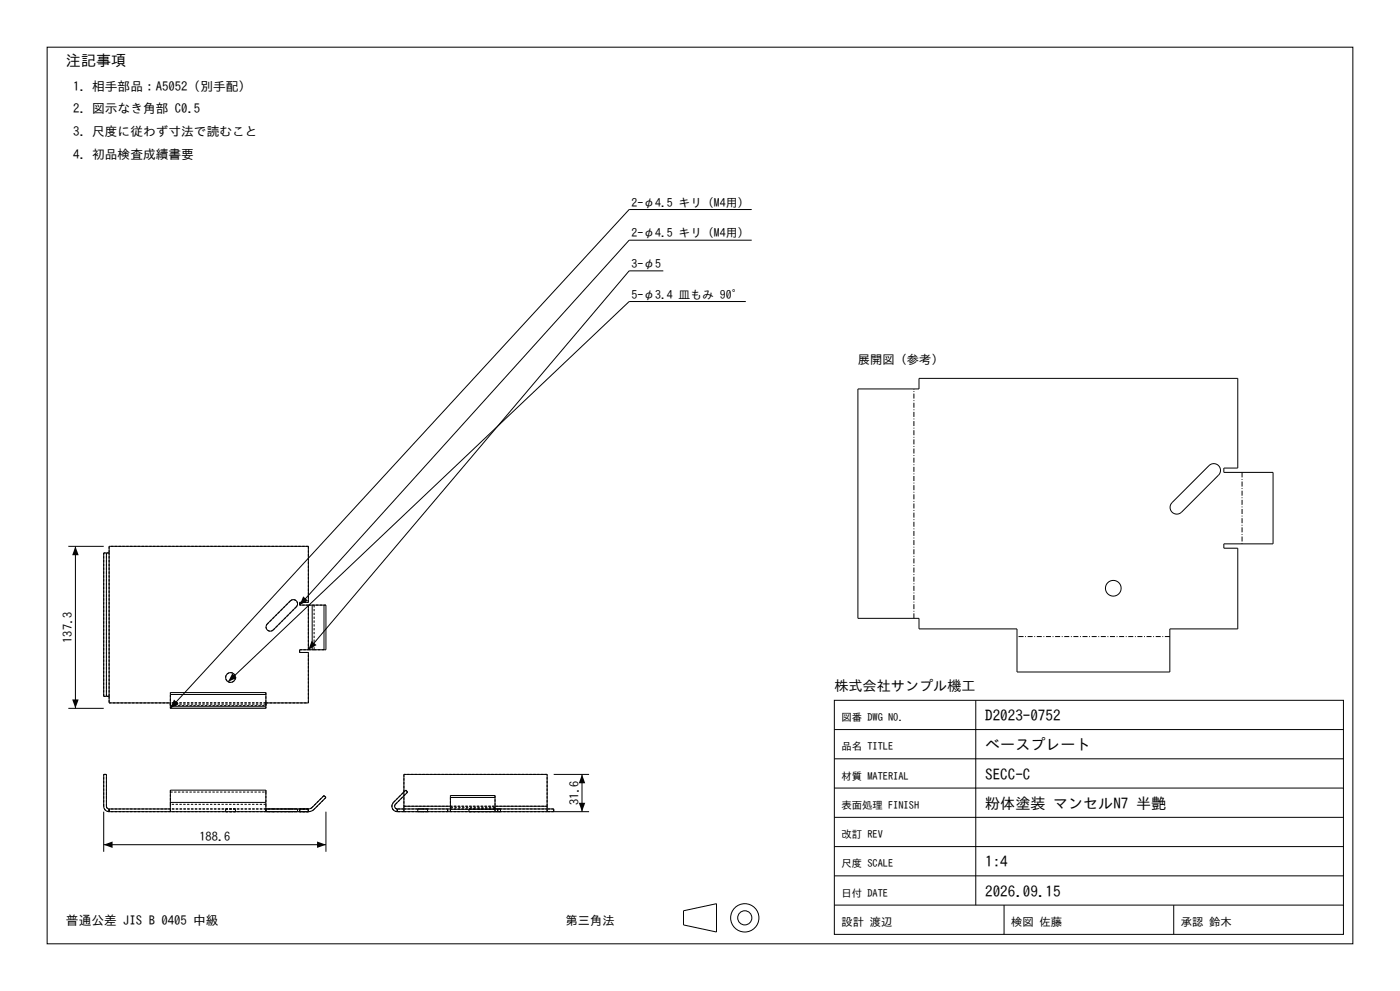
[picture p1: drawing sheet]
<svg xmlns="http://www.w3.org/2000/svg" width="420mm" height="297mm" viewBox="0 0 420 297" stroke-linecap="round" stroke-linejoin="round" font-family="sans-serif">
<g fill="none" stroke="#000" stroke-width=".3">
<path d="M14.1 14.1h391.8v268.8h-391.8zM225.5 62.8h-36.8l-137.6 149.5M225.5 72h-36.8l-98.8 109.3M199 81.2h-10.3l-96.2 113.5M223.7 90.4h-35l-120.3 113.9M257.4 116.6h18.3v-3.2h95.6v26.9h-4.1v1.3h14.7v21.4h-14.7v1.3h4.1v24.2h-20.3v12.9h-45.9v-12.9h-29.4v-3.2h-18.3zM362.7 139.5a2.02 2.02 0 0 1 2.9 0 2.02 2.02 0 0 1 0 2.9l-11.1 11.1a2.02 2.02 0 0 1-2.9 0 2.02 2.02 0 0 1 0-2.9zM20.5 163.7h10.6M22.6 163.7v48.6M31.9 165.7h.8M31.9 165.7h-.8v43h.8M31.9 165.7v43"/>
<path d="M87.1 180.1a1.26 1.26 0 0 1 1.8 0 1.26 1.26 0 0 1 0 1.8l-6.9 6.9a1.26 1.26 0 0 1-1.8 0 1.26 1.26 0 0 1 0-1.8zM89.9 181.3v-.8h2.6v-16.8h-59.8v47h18.4M89.9 181.3h2.6M92.5 181.3h1.2M92.5 194.7h1.2M92.5 181.3v13.4M92.5 194.7h-2.6v.8h2.6v15.2h-12.7M93.7 181.3h4.1v13.4h-4.1M93.7 181.3v13.4M97.2 181.3v13.4M20.5 212.3h10.6M31.9 208.7h.8"/>
<path d="M51.1 211.8v.5h28.7v-.5M51.1 211.8v-4.2h28.7v4.2M51.1 211.8h28.7M51.1 208.1h28.7M250.3 209.9h152.7v70.1h-152.7zM250.3 218.6h152.7M292.7 209.9v61.4M121.2 237.4v-5.3h42.9v9.5M121.2 238.5v3.1M135.1 239h13.4M166.1 232.1h10.6M174.6 232.1v11.2"/>
<path d="M250.3 236.2h152.7M250.3 227.4h152.7M31.1 243.3v12M31.1 253.2h66.7M32.7 242.4a.81 .81 0 0 1-.8-.8v-9.5h-.8l.1 10 .4 .7 1.1 .5M32.7 243.3h59.8M32.7 242.4h18.4M32.7 242.4v.9M51.1 240.5v2.8M51.1 240.5h28.7M51.1 240.5v-3.7h28.7v3.7M79.8 240.5v2.8"/>
<path d="M79.8 242.4h12.7M92.5 242.4l1.2-.4 3.5-3.6 .6 .6-3.9 3.8-1.4 .5M92.5 242.4v.9M97.8 243.3v12M119.2 242.4a.81 .81 0 0 1-.8-.5 .81 .81 0 0 1 .2-.8l3.7-3.7-.6-.6-3.7 3.7a1.63 1.63 0 0 0-.3 1.8 1.63 1.63 0 0 0 1.5 1M119.2 243.3h57.5M119.2 242.4h15.9M119.2 242.4v.9M121.2 241.6v.8M121.2 241.6h13.9M134.3 242.4v.9M135.1 242.5v.8"/>
<path d="M135.1 242.5v-4.1h13.4v4.1M135.1 242.5h13.4M148.5 242.5v.8M148.5 242.4h17.6v.9M148.5 241.6h15.6M149.3 242.4v.9M164.1 241.6v.8M250.3 253.7h152.7M250.3 245h152.7M205.1 273l9.8-2.2v8.5l-9.8-2.1zM250.3 271.3h152.7M250.3 262.5h152.7"/>
<path d="M301.2 271.3v8.7M352.1 271.3v8.7"/>
<circle cx="334" cy="176.3" r="2.35"/>
<circle cx="69.2" cy="203" r="1.47"/>
<circle cx="223.4" cy="275.1" r="4.2"/>
<circle cx="223.4" cy="275.1" r="2.12"/>
</g>
<g fill="none" stroke="#000" stroke-width=".3" stroke-dasharray=".7 .4" stroke-linecap="butt">
<path d="M32.7 163.7v2M32.7 165.7h-1.6M92.5 163.7h-59.8M82 188.8a1.26 1.26 0 0 1-1.8 0 1.26 1.26 0 0 1 0-1.8M82 188.8l6.9-6.9M87.1 180.1l-6.9 6.9M87.1 180.1a1.26 1.26 0 0 1 1.8 0 1.26 1.26 0 0 1 0 1.8M89.9 180.5h2.6M89.9 181.3v-.8M89.9 195.5v-.8M89.9 194.7h2.6M92.5 180.5v-16.8"/>
<path d="M92.5 195.5h-2.6M92.5 181.3h-2.6M92.5 194.7v-13.4M92.5 181.3h1.7M92.5 194.7h1.7M94.2 194.7h3.6M94.2 181.3v13.4M97.8 181.3h-3.6M31.1 208.7v-43M31.9 208.7v-43M32.7 208.7v-43M32.7 208.7v2"/>
<path d="M32.7 210.7h18.4M32.7 208.7h-1.6M51.1 210.7v1.6M51.1 211.2v.3M51.1 211.5v-.8M51.1 211.2v-3.6M51.1 211.5h28.7M70.6 203a1.47 1.47 0 0 1-2 1.4 1.47 1.47 0 0 1-.4-2.5 1.47 1.47 0 0 1 2.4 .7v.4M79.8 210.7h-28.7M79.8 210.7h12.7M79.8 210.7v1.6M79.8 211.2h-28.7"/>
<path d="M79.8 211.2v.3M79.8 211.5v-.8M79.8 207.6v3.6M92.5 210.7v-15.2M31.1 232.1h.8M51.1 236.8v.6M51.1 237.4h28.7M79.8 236.8v.6M79.8 237.4v3.7M97.2 238.4l-3.5 3.6M97.8 239l-.6-.6M97.8 239l-3.6 3.5"/>
<path d="M121.2 232.1v9.5M121.2 237.4v1.1M121.7 236.8l.6 .6M148.5 238.4v3.6M164.1 232.1h-42.9M31.1 241.6v-9.5M31.9 241.6a.81 .81 0 0 0 .8 .8M31.9 241.6v-9.5M32.7 242.4v.9M32.7 243.3v-.9M32.7 243.3l-1.1-.5-.5-1.2M51.1 242.4v.9"/>
<path d="M51.1 241.1v1.3M51.1 241.1v-3.7M67.7 243.3h2.9M67.7 242.4h2.9M67.7 242.4v.9M70.6 243.3h-2.9M70.6 242.4h-2.9M70.6 243.3v-.9M79.8 242.4h-28.7M79.8 242.4v.9M79.8 241.1h-28.7M79.8 241.1v1.3"/>
<path d="M79.8 243.3h.4M79.8 242.4h.4M82 243.3h-2.2M82 243.3h6.9M82 242.4h-2.2M82 242.4h6.9M87.1 243.3h-6.9M87.1 243.3h2.2M87.1 242.4h-6.9M87.1 242.4h2.2M89.3 243.3h-.4M89.3 242.4h-.4"/>
<path d="M89.3 242.4v.9M89.9 243.3h2.6M89.9 243.3v-.9M89.9 242.4h2.6M92.5 243.3v-.9M92.5 243.3h-59.8M92.5 243.3h-2.6M92.5 242.4h-2.6M92.5 242.4h-59.8M92.5 243.3l.9-.2 .8-.6M93.7 242l-1.2 .4M118 240.5l3.7-3.7"/>
<path d="M118.6 241.1a.81 .81 0 0 0-.2 .8 .81 .81 0 0 0 .8 .5M118.6 241.1l3.7-3.7M119.2 242.4v.9M119.2 243.3v-.9M119.2 243.3a1.63 1.63 0 0 1-1.5-1 1.63 1.63 0 0 1 .3-1.8M121.2 243.3h42.9M121.2 243.3h-2M121.2 242.4h42.9M121.2 242.4h-2M121.2 241.6h42.9M121.2 243.3v-1.7M121.2 242.4v.9"/>
<path d="M125.3 243.3h3M125.3 242.4h3M125.3 242.4v.9M126.8 243.3h-1.5M126.8 242.4h-1.5M128.3 243.3h-1.5M128.3 242.4h-1.5M128.3 242.4v.9M134.3 243.3v-.9M135.1 242.4h13.4M135.1 243.3v-.9M135.1 242v-3.6"/>
<path d="M135.1 242v.4M135.1 241.6h13.4M140.7 243.3h2.1M140.7 242.4h2.1M140.7 242.4v.9M141.1 243.3h-.4M141.1 243.3h6.9M141.1 242.4h-.4M141.1 242.4h6.9M148.5 243.3v-.9M148.5 242v.4M148.5 242h-13.4"/>
<path d="M149.3 243.3v-.9M149.8 243.3h-7M149.8 243.3h.3M149.8 242.4h-7M149.8 242.4h.3M150.1 243.3h-2.1M150.1 242.4h-2.1M150.1 242.4v.9M164.1 242.4v.9M164.1 243.3v-1.7M164.1 241.6v-9.5M166.1 243.3h-2"/>
<path d="M166.1 242.4h-2M166.1 243.3v-.9"/>
</g>
<path d="M22.6 163.7l1 2.7h-1.9zM91 178.7l1.4 1.3-2.5 1.3zM93.5 192.1l1.5 1.2-2.5 1.4zM21.7 209.6h1.9l-1 2.7zM52.2 209.7l1.4 1.3-2.5 1.3zM69.7 201.8l1.3 1.4-2.6 1.1zM174.6 232.1l1 2.6h-2zM31.1 253.2l2.7-1v1.9zM95.1 252.2l2.7 1-2.7 .9zM173.6 240.6h2l-1 2.7z" fill="#000"/>
<path d="M372.6 141.6v21.4M274.2 185.3v-68.7M351 190.8h-45.9" fill="none" stroke="#000" stroke-width=".3" stroke-dasharray="1.5 .5 .2 .5" stroke-linecap="butt"/>
<g font-size="4.5">
<text x="19.8" y="19.8">注記事項</text>
<text x="295.6" y="216.1">D2023-0752</text>
<text x="295.6" y="224.9">ベースプレート</text>
<text x="295.6" y="233.6">SECC-C</text>
<text x="295.6" y="242.4">粉体塗装 マンセルN7 半艶</text>
<text x="295.6" y="259.9">1:4</text>
<text x="295.6" y="268.7">2026.09.15</text>
</g>
<text font-size="4.2" x="250.3" y="207.1">株式会社サンプル機工</text>
<g font-size="3.8">
<text x="21.9" y="27.2">1. 相手部品：A5052（別手配）</text>
<text x="21.9" y="33.9">2. 図示なき角部 C0.5</text>
<text x="21.9" y="40.7">3. 尺度に従わず寸法で読むこと</text>
<text x="21.9" y="47.5">4. 初品検査成績書要</text>
<text x="19.8" y="277.2">普通公差 JIS B 0405 中級</text>
</g>
<g font-size="3.7">
<text x="257.4" y="109.2">展開図（参考）</text>
<text x="21.6" y="192.6" transform="rotate(-90 21.6 192.6)">137.3</text>
<text x="173.6" y="241.4" transform="rotate(-90 173.6 241.4)">31.6</text>
<text x="59.8" y="252.2">188.6</text>
<text x="169.7" y="277.2">第三角法</text>
</g>
<g font-size="3.5">
<text x="189.4" y="61.9">2-φ4.5 キリ（M4用）</text>
<text x="189.4" y="71.1">2-φ4.5 キリ（M4用）</text>
<text x="189.4" y="80.3">3-φ5</text>
<text x="189.4" y="89.5">5-φ3.4 皿もみ 90°</text>
</g>
<g font-size="3.4">
<text x="252.4" y="277.5">設計 渡辺</text>
<text x="303.3" y="277.5">検図 佐藤</text>
<text x="354.2" y="277.5">承認 鈴木</text>
</g>
<g font-size="3.1">
<text x="252.4" y="216.1">図番 DWG NO.</text>
<text x="252.4" y="224.9">品名 TITLE</text>
<text x="252.4" y="233.6">材質 MATERIAL</text>
<text x="252.4" y="242.4">表面処理 FINISH</text>
<text x="252.4" y="251.2">改訂 REV</text>
<text x="252.4" y="259.9">尺度 SCALE</text>
<text x="252.4" y="268.7">日付 DATE</text>
</g>
</svg>
